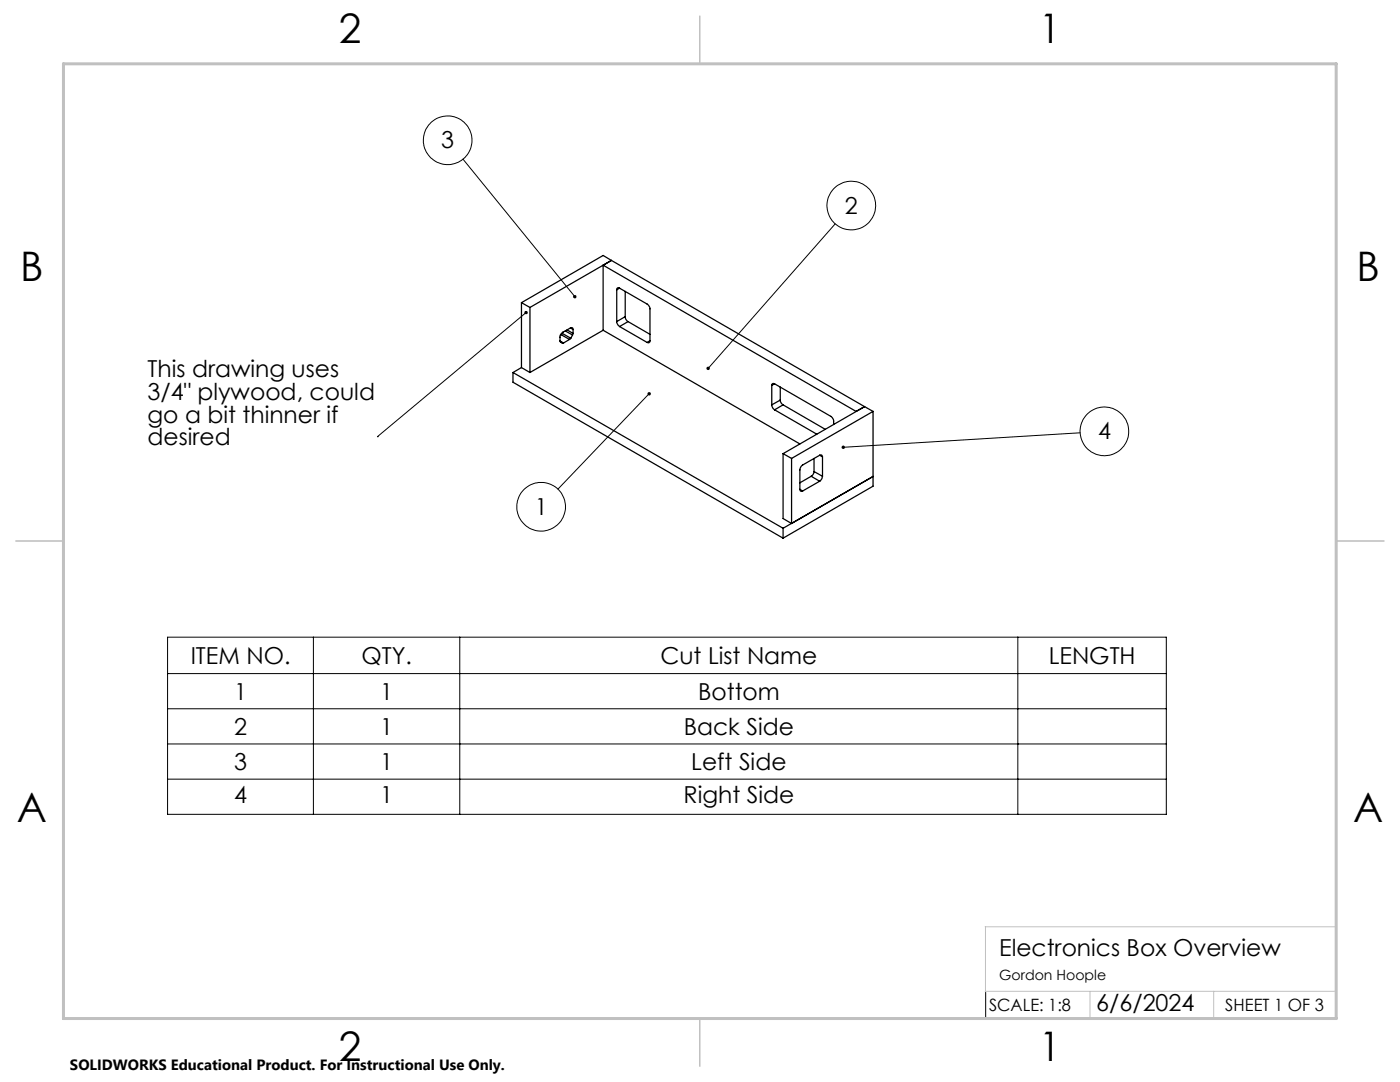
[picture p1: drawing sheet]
<svg xmlns="http://www.w3.org/2000/svg" width="279mm" height="216mm" viewBox="0 0 279 216" stroke-linecap="round" stroke-linejoin="round" font-family="sans-serif">
<g fill="none" stroke="#000" stroke-width=".25">
<path d="M122 52l-1.6-1-16.3 9.4M122 52l-16.2 9.3M122 52l50.5 29.1M123.1 57.8v6.4M123.6 57.5a.33 .33 0 0 0-.4-.1 .33 .33 0 0 0-.1 .4M123.6 57.5l5.9 3.5 .2 .5v6.5M123.6 57.5l-.5 .3M124.8 58.1v5.1M102.4 74.3l53.9 31.1M102.4 74.3v2l53.9 31.1M104.1 73.3l-1.7 1M104.1 73.3l1.7 1"/>
<path d="M104.1 60.4v12.9M104.1 60.4l1.7 .9M105.8 61.3v13M111.8 68l.4 .5 .3-.1M111.8 68l.7 .4M112 66.8l1.7 .9M112 66.8l-.2 .1M112.2 66.5l-.2 .3M112.2 66.5l1.7 1M112.4 66.3l-.2 .2M112.8 66l1.5 .9M113.2 65.8l1.2 .7"/>
<path d="M113.7 67.7l-1.2 .7M113.8 65.4h.4l.2 .4M113.8 65.4l-1.8 1.1a1.52 1.52 0 0 0-.2 1.5M113.8 65.4l.6 .4M113.9 67.5l-.2 .2M114.3 66.9l-.4 .6M114.4 66.5l-.1 .4M114.4 65.8v.7M120.4 65.9l-14.6 8.4M120.4 65.9v-13l50.5 29.2 1.6-1M120.4 65.9l39.2 22.7M123.1 64.2l.2 .5 .3 .5"/>
<path d="M123.6 65.2l5.6 3.1M124.8 63.2a1.11 1.11 0 0 0 .5 1M124.8 63.2l-1.7 1M125.3 64.2l-1.7 1M125.3 64.2l4.4 2.5M129.7 68a.35 .35 0 0 1-.1 .4 .35 .35 0 0 1-.4-.1M129.7 68l-.5 .3M154 76.9v3.9M154.6 76.6a.35 .35 0 0 0-.4 0 .35 .35 0 0 0-.2 .3M154.6 76.6l11.3 6.5 .4 .6 .1 1M154.6 76.6l-.6 .3M155.7 79.8l.2 .6 .4 .4"/>
<path d="M155.7 79.8l-1.7 1M155.7 77.2v2.6M154 80.8l.3 .7 .3 .3M154.6 81.8l8.4 4.8M156.3 90.5v13l1.7 1M156.3 90.5l1.7 1M156.3 80.8l-1.7 1M156.3 80.8l8.4 4.9M158 91.5v13M159.6 97.6a.35 .35 0 0 0 .2 .4 .35 .35 0 0 0 .4 0M159.6 97.6l.6 .4M161.9 95l1.7 1"/>
<path d="M161.9 95l-2.3 1.3M162.5 94.1l-.2 .6-.4 .3M162.5 94.1l1.6 .9M162.5 91.5v2.6M163.6 90.8a.35 .35 0 0 1 .4 0 .35 .35 0 0 1 .1 .4M163.6 90.8l-3.7 2.3-.3 .7v3.8M163.6 96l-3.4 2M163.6 90.8l.5 .4M164.1 95l-.1 .6-.4 .4M164.1 91.2v3.8M172.5 81.1l-16.2 9.4M172.5 81.1l1.7 1"/>
<path d="M174.2 82.1v14.9l-17.9 10.4M174.2 82.1l-16.2 9.4M156.3 105.4v2M158 104.5l16.2-9.4-17.9 10.3"/>
</g>
<g fill="none" stroke="#000" stroke-width=".2">
<path d="M92.4 31.8l22.3 27.4M166.7 44.7l-25.4 28.8M105 62.4l-29.7 24.7M129.5 78.6l-18.2 19M75.3 87.1h.1M215.5 86.4l-47.2 2.9M33.4 127.1h199.4v35.4h-199.4zM33.4 134.4h199.4M62.5 127.1v35.4M91.8 127.1v35.4M203.1 127.1v35.4M33.4 141.4h199.4"/>
<path d="M33.4 148.4h199.4M33.4 155.5h199.4M196.7 198v5.4"/>
<circle cx="89.3" cy="28" r="4.9"/>
<circle cx="169.9" cy="41" r="4.8"/>
<circle cx="220.4" cy="86.1" r="4.8"/>
<circle cx="108" cy="101.1" r="4.9"/>
</g>
<path d="M266.7 153.3v49.9h-240M196.6 184.9h70.1M196.6 197.8h70.1M196.7 184.9v12.9M217.5 197.8v5.4M242.2 197.8v5.4" fill="none" stroke="#c0c0c0" stroke-width=".2"/>
<path d="M139.7 3.2v9.5M3.1 107.9h9.6M266.7 107.9h9.5M139.7 203.2v9.6" fill="none" stroke="#c0c0c0" stroke-width=".3"/>
<path d="M12.7 12.7h254v190.5h-254z" fill="none" stroke="#c0c0c0" stroke-width=".6"/>
<path d="M114.4 59a.36 .36 0 0 0 .1 .5 .36 .36 0 0 0 .4 0l-.2-.3 .3 .2a.34 .34 0 0 0-.1-.5 .34 .34 0 0 0-.5 .1zM141.1 73.2l-.1 .5 .3-.2-.2 .3a.34 .34 0 0 0 .5-.1 .34 .34 0 0 0 0-.4 .34 .34 0 0 0-.5-.1zM129.3 78.4a.35 .35 0 0 0 0 .5 .35 .35 0 0 0 .5-.1 .35 .35 0 0 0 0-.5l-.3 .3 .3-.3-.3-.1zM168.1 89l-.1 .3h.3h-.3a.34 .34 0 0 0 .4 .3 .34 .34 0 0 0 .2-.5 .34 .34 0 0 0-.5-.1zM104.8 62.1a.33 .33 0 0 0-.1 .5 .33 .33 0 0 0 .5 0 .33 .33 0 0 0 0-.4l-.2 .2 .2-.3z" fill="#000"/>
<g font-size="8.1">
<text x="67.6" y="8.5">2</text>
<text x="207.3" y="8.5">1</text>
<text x="4" y="56.2">B</text>
<text x="270.7" y="56.2">B</text>
<text x="3.3" y="164.1">A</text>
<text x="270" y="164.1">A</text>
<text x="67.6" y="211.7">2</text>
<text x="207.3" y="211.7">1</text>
</g>
<g font-size="4.7">
<text x="88.1" y="29.6">3</text>
<text x="168.6" y="42.6">2</text>
<text x="29.4" y="75.3">This drawing uses</text>
<text x="29.4" y="79.8">3/4&quot; plywood, could</text>
<text x="29.4" y="84.3">go a bit thinner if</text>
<text x="29.4" y="88.9">desired</text>
<text x="219.1" y="87.7">4</text>
<text x="106.7" y="102.7">1</text>
<text x="38.1" y="132.4">ITEM NO.</text>
<text x="72.1" y="132.4">QTY.</text>
<text x="131.8" y="132.4">Cut List Name</text>
<text x="209.3" y="132.4">LENGTH</text>
<text x="46.7" y="139.6">1</text>
<text x="75.9" y="139.6">1</text>
<text x="139.3" y="139.6">Bottom</text>
<text x="46.7" y="146.6">2</text>
<text x="75.9" y="146.6">1</text>
<text x="136.5" y="146.6">Back Side</text>
<text x="46.7" y="153.6">3</text>
<text x="75.9" y="153.6">1</text>
<text x="138" y="153.6">Left Side</text>
<text x="46.7" y="160.2">4</text>
<text x="75.9" y="160.2">1</text>
<text x="136.4" y="160.2">Right Side</text>
<text x="199.4" y="190.7">Electronics Box Overview</text>
<text x="218.8" y="201.7">6/6/2024</text>
</g>
<g font-size="3.4">
<text x="197.4" y="201.7">SCALE: 1:8</text>
<text x="244.5" y="201.7">SHEET 1 OF 3</text>
</g>
<text font-size="3" x="14" y="213.5">SOLIDWORKS Educational Product. For Instructional Use Only.</text>
<text font-size="2.8" x="199.4" y="195.5">Gordon Hoople</text>
</svg>
